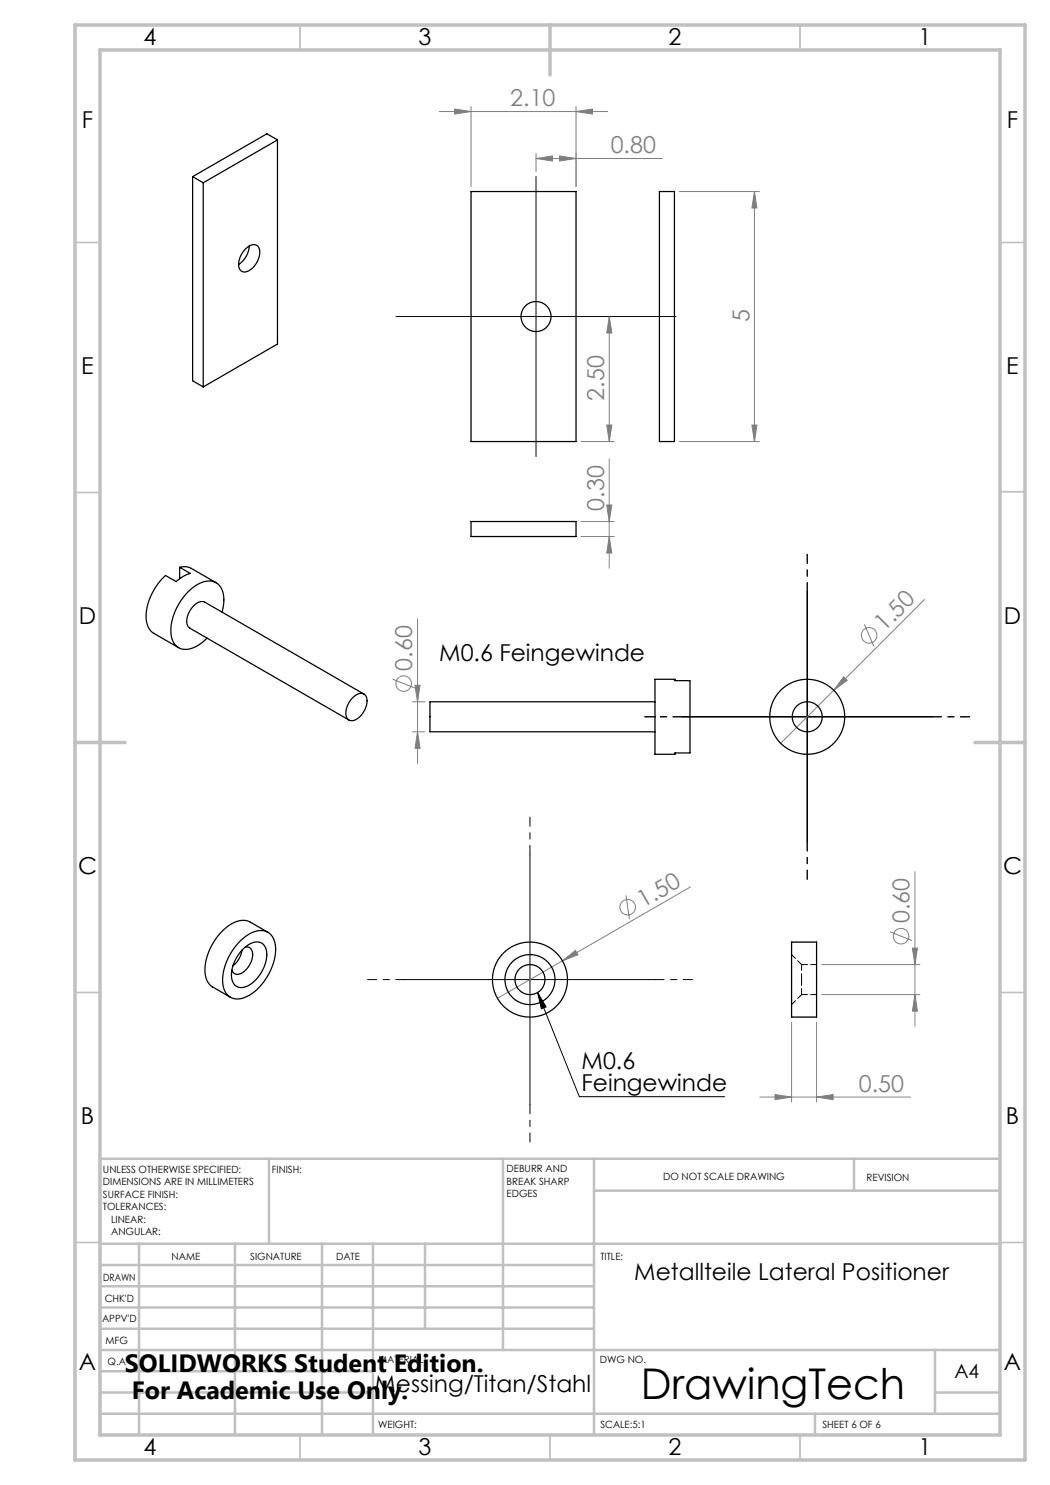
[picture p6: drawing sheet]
<svg xmlns="http://www.w3.org/2000/svg" width="210mm" height="297mm" viewBox="0 0 210 297" stroke-linecap="round" stroke-linejoin="round" font-family="sans-serif">
<g fill="none" stroke="#808080" stroke-width=".2">
<path d="M87.9 22.3h33.7M90.9 21.8l3.3 .5-3.3 .5zM94.2 21.3v16M107.2 31.7l3.3-.5v1zM107.2 30.7v3.6M107.2 31.7h25.3M111.9 31.2l3.3 .5-3.3 .5zM115.2 22.3l3.3-.5v1zM115.2 21.3v16M135.9 38.3h16M150.9 38.3l.5 3.3h-1zM150.9 38.3v50"/>
<path d="M121.9 63.3v25M121.9 63.3l.5 3.3h-1zM116.2 88.3h6.7M121.4 85h1l-.5 3.3zM121.8 91.8v21.9M135.9 88.3h16M150.4 85h1l-.5 3.3zM116.2 107.3h6.6M116.2 104.3h6.6M121.3 101h1.1l-.6 3.3zM121.8 107.3l.6 3.3h-1.1zM184.9 119.9l-28.8 28.8"/>
<path d="M78.5 135.8l4.4 1.8M83 137.1h1l-.5 3.3zM83.5 123.8v28.9M168.7 135.4l.7 .7-2.7 2zM172.9 124.9l1.9 4.4M82.5 140.4h2.5M82.5 146.4h2.5M83.5 146.4l.5 3.3h-1zM125.2 179.1l.7 4.7M138.1 177.4l-25.6 14.8M183 174.3v31M112.5 192.2l2.6-2.1 .5 .9z"/>
<path d="M112.5 192.2l-13 7.5M164.3 192.9h19.7M164.3 198.9h19.7M178 186.4l4.4 1.7M182.5 189.6h1l-.5 3.3zM183 198.9l.5 3.3h-1zM152 219.4h30.1M155 218.9l3.3 .5-3.3 .5zM158.3 204.4v16M163.3 219.4l3.3-.5v1zM163.3 204.4v16"/>
<circle cx="80.7" cy="136.7" r="1.56"/>
<circle cx="173.8" cy="127.1" r="1.56"/>
<circle cx="125.5" cy="181.4" r="1.56"/>
<circle cx="180.2" cy="187.2" r="1.56"/>
</g>
<path d="M107.2 38.3v50M82.2 63.3h50M161.4 118.4v50M136.4 143.4h50M106 170.9v50M81 195.9h50M107.5 198.5l8.4 20.8h29M107.5 198.5l1.7 2.9-.9 .4z" fill="none" stroke="#000" stroke-width=".2"/>
<path d="M107.2 38.3v-3M82.2 63.3h-3M132.2 63.3h3M107.2 88.3v3" fill="none" stroke="#000" stroke-width=".2" stroke-dasharray="15.2 1.3 1.3 1.3"/>
<path d="M161.4 118.4v-7.5M136.4 143.4h-7.5M186.4 143.4h7.5M106 170.9v-7.5M161.4 168.4v7.5M81 195.9h-7.5M131 195.9h7.5M106 220.9v7.5" fill="none" stroke="#000" stroke-width=".2" stroke-dasharray="15.2 1.3 1.3 1.3" stroke-dashoffset="13.4"/>
<g fill="none" stroke="#c0c0c0" stroke-width=".35">
<path d="M60 5v5M160 5v5M15 48.5h5M200 48.5h5M15 98.5h5M200 98.3h5M15 198.5h5M200 198.5h5M15 248.5h5M200 248.5h5M60 287v5M110 287v5"/>
<path d="M160 287v5"/>
</g>
<g fill="none" stroke="#c0c0c0" stroke-width=".5">
<path d="M53.8 231.8v17M100.6 231.8v38.2M118.8 231.8v55.2M118.8 238.1h81.2M170.8 231.8v6.3M200 231.8h-180v55.2M20 248.8h180M20 257.3h98.8M20 253h98.8M27.8 248.8v38.2M47 248.8v38.2M64.4 248.8v38.2"/>
<path d="M74.6 248.8v38.2M85 248.8v17M20 265.8h98.8M20 261.5h98.8M20 278.5h54.6M20 274.3h54.6M20 270h180M187 278.5h13M187 270v12.8M20 282.8h180M163 282.8v4.2"/>
</g>
<path d="M15 5h190v287h-190zM20 10h180v277h-180zM110 5v10M15 148.5h10M195 148.5h10" fill="none" stroke="#c0c0c0" stroke-width=".7"/>
<path d="M107.5 198.5l1.7 2.9-.9 .4z" fill="#000"/>
<g fill="#808080">
<path d="M112.5 192.2l2.6-2.1 .5 .9z"/>
<path d="M168.7 135.4l.7 .7-2.7 2z"/>
<path d="M115.2 22.3l3.3-.5v1zM90.9 21.8l3.3 .5-3.3 .5z"/>
<path d="M107.2 31.7l3.3-.5v1zM111.9 31.2l3.3 .5-3.3 .5zM155 218.9l3.3 .5-3.3 .5zM163.3 219.4l3.3-.5v1z"/>
<path d="M121.9 63.3l.5 3.3h-1zM121.4 85h1l-.5 3.3zM150.9 38.3l.5 3.3h-1zM150.4 85h1l-.5 3.3zM83 137.1h1l-.5 3.3zM83.5 146.4l.5 3.3h-1zM182.5 189.6h1l-.5 3.3zM183 198.9l.5 3.3h-1z"/>
<path d="M121.8 107.3l.6 3.3h-1.1zM121.3 101h1.1l-.6 3.3z"/>
</g>
<g fill="none" stroke="#000" stroke-width=".25">
<path d="M38.5 35.3l2.1 1.3M38.5 35.3v40.9l2.1 1.2M40.6 36.6v40.8M55.5 28l-2.1-1.2-14.9 8.5M55.5 28l-14.9 8.6M55.5 28v40.8l-14.9 8.6M94.2 38.3h21v50h-21zM131.9 38.3h3v50h-3zM49.1 49.8a1.61 1.61 0 0 1 2.7-.3 4 4 0 0 1-2.9 4.9 1.47 1.47 0 0 1-1.1-2.1 5 5 0 0 1 1.3-2.5zM49.8 49.2a4.7 4.7 0 0 1-2.1 3.7M35.9 113.5a3 3 0 0 1 2.4 .2l4.9 2.8M35.9 113.5l2.2 1.2a7 7 0 0 0-2.9 1.6l-2.1-1.2a11.2 11.2 0 0 0-3.8 9.4 3.2 3.2 0 0 0 1.5 2.2l4.9 2.8"/>
<path d="M35.9 113.5v2.2M94.2 104.3h21v3h-21zM44.4 122.4a5.8 5.8 0 0 0-.7-5.5 3.7 3.7 0 0 0-4.7 .3 11.4 11.4 0 0 0-4.7 10 3 3 0 0 0 4.7 2.2l1.1-.7 1.3-1.1M70.5 139.6a1.73 1.73 0 0 1 2.6-.5 3.8 3.8 0 0 1-1.4 4.5 1.4 1.4 0 0 1-2.4-.3 4.2 4.2 0 0 1 1.2-3.7zM72.8 138.8l-31.8-18.4a2.13 2.13 0 0 0-2.5 1 3.7 3.7 0 0 0-.9 3.9l.4 .3 31.8 18.4M131 135.9h4v.2h3v14.5h-3v.3h-4zM131 140.4h-45v6h45M48 188.2a5.4 5.4 0 0 1 5.2-1.9 3.8 3.8 0 0 1 1.9 4.1 11.3 11.3 0 0 1-6.4 9.2 2.99 2.99 0 0 1-4.1-2.9 11.5 11.5 0 0 1 3.4-8.5zM48.4 190a4.9 4.9 0 0 1-1.8 3.2M48.6 189.8a3.3 3.3 0 0 1 3.8-1.1 3.6 3.6 0 0 1 .6 4.1 6.6 6.6 0 0 1-4.5 4.7 2.13 2.13 0 0 1-2.2-2.6 8 8 0 0 1 2.3-5.1zM49 189.4a1.28 1.28 0 0 1 1.5 1.7 4.1 4.1 0 0 1-3.1 3.8l-.7-.3-.3-.6M53.6 186.5l-3.6-2.1a4.3 4.3 0 0 0-4.6 1 11.3 11.3 0 0 0-4.3 9.7l.4 1.1 .7 1 3.9 2.2"/>
<path d="M158.3 188.4h5v15h-5z"/>
<circle cx="107.2" cy="63.3" r="3"/>
<circle cx="161.4" cy="143.4" r="7.5"/>
<circle cx="161.4" cy="143.4" r="3"/>
<circle cx="106" cy="195.9" r="3"/>
<circle cx="106" cy="195.9" r="7.5"/>
<circle cx="106" cy="195.9" r="5"/>
</g>
<path d="M160.3 195.9v-3M160.3 198.9v-3M160.3 198.9h3M163.3 192.9h-3" fill="none" stroke="#000" stroke-width=".2" stroke-dasharray="1.3 .6" stroke-dashoffset=".1"/>
<path d="M160.3 192.9l-2-2M158.3 200.9l2-2" fill="none" stroke="#000" stroke-width=".2" stroke-dasharray="1.3 .6" stroke-dashoffset=".2"/>
<text font-size="8.5" x="128.2" y="279.7">DrawingTech</text>
<g font-size="5">
<text x="25" y="274.4">SOLIDWORKS Student Edition.</text>
<text x="26.4" y="279.9">For Academic Use Only.</text>
</g>
<g font-size="4.7">
<text x="28.7" y="9">4</text>
<text x="83.7" y="9">3</text>
<text x="133.7" y="9">2</text>
<text x="183.7" y="9">1</text>
<text x="16.4" y="25.5">F</text>
<text x="201.4" y="25.5">F</text>
<text x="16.3" y="74.8">E</text>
<text x="201.3" y="74.8">E</text>
<text x="15.8" y="124.8">D</text>
<text x="200.8" y="124.8">D</text>
<text x="87.9" y="132.3">M0.6 Feingewinde</text>
<text x="15.6" y="174.8">C</text>
<text x="200.6" y="174.8">C</text>
<text x="116.3" y="213.8">M0.6</text>
<text x="116.3" y="218.3">Feingewinde</text>
<text x="16.2" y="224.8">B</text>
<text x="201.2" y="224.8">B</text>
<text x="126.9" y="255.9">Metallteile Lateral Positioner</text>
<text x="15.8" y="274">A</text>
<text x="200.8" y="274">A</text>
<text x="74.9" y="278.3">Messing/Titan/Stahl</text>
<text x="28.7" y="291">4</text>
<text x="83.7" y="291">3</text>
<text x="133.7" y="291">2</text>
<text x="183.7" y="291">1</text>
</g>
<g font-size="4.7" fill="#808080">
<text x="102.1" y="21.3">2.10</text>
<text x="122.1" y="30.7">0.80</text>
<text x="149.9" y="64.4" transform="rotate(-90 149.9 64.4)">5</text>
<text x="120.8" y="80.1" transform="rotate(-90 120.8 80.1)">2.50</text>
<text x="120.8" y="102.1" transform="rotate(-90 120.8 102.1)">0.30</text>
<text x="176.8" y="126.5" transform="rotate(-45 176.8 126.5)">1.50</text>
<text x="82.4" y="134.1" transform="rotate(-90 82.4 134.1)">0.60</text>
<text x="128.6" y="181.6" transform="rotate(-30 128.6 181.6)">1.50</text>
<text x="181.9" y="184.7" transform="rotate(-90 181.9 184.7)">0.60</text>
<text x="171.8" y="218.4">0.50</text>
</g>
<text font-size="3.9" x="190.9" y="275.5">A4</text>
<g font-size="2">
<text x="20.6" y="234.6">UNLESS OTHERWISE SPECIFIED:</text>
<text x="20.6" y="237.1">DIMENSIONS ARE IN MILLIMETERS</text>
<text x="20.6" y="239.6">SURFACE FINISH:</text>
<text x="54.4" y="234.6">FINISH:</text>
<text x="101.3" y="234.5">DEBURR AND</text>
<text x="101.3" y="237">BREAK SHARP</text>
<text x="101.3" y="239.5">EDGES</text>
<text x="132.6" y="236">DO NOT SCALE DRAWING</text>
<text x="173.3" y="236.2">REVISION</text>
<text x="20.6" y="242.1">TOLERANCES:</text>
<text x="22.2" y="244.6">LINEAR:</text>
<text x="22.2" y="247.1">ANGULAR:</text>
<text x="34.3" y="252">NAME</text>
<text x="50" y="251.9">SIGNATURE</text>
<text x="67.2" y="251.9">DATE</text>
<text x="120.1" y="251.9">TITLE:</text>
<text x="20.6" y="256.1">DRAWN</text>
<text x="20.9" y="260.3">CHK'D</text>
<text x="20.4" y="264.4">APPV'D</text>
<text x="21.1" y="268.8">MFG</text>
<text x="21.5" y="273">Q.A</text>
<text x="75.6" y="272.5">MATERIAL:</text>
<text x="120" y="272.5">DWG NO.</text>
<text x="75.6" y="285.5">WEIGHT:</text>
<text x="120.1" y="285.6">SCALE:5:1</text>
<text x="164.5" y="285.6">SHEET 6 OF 6</text>
</g>
</svg>
